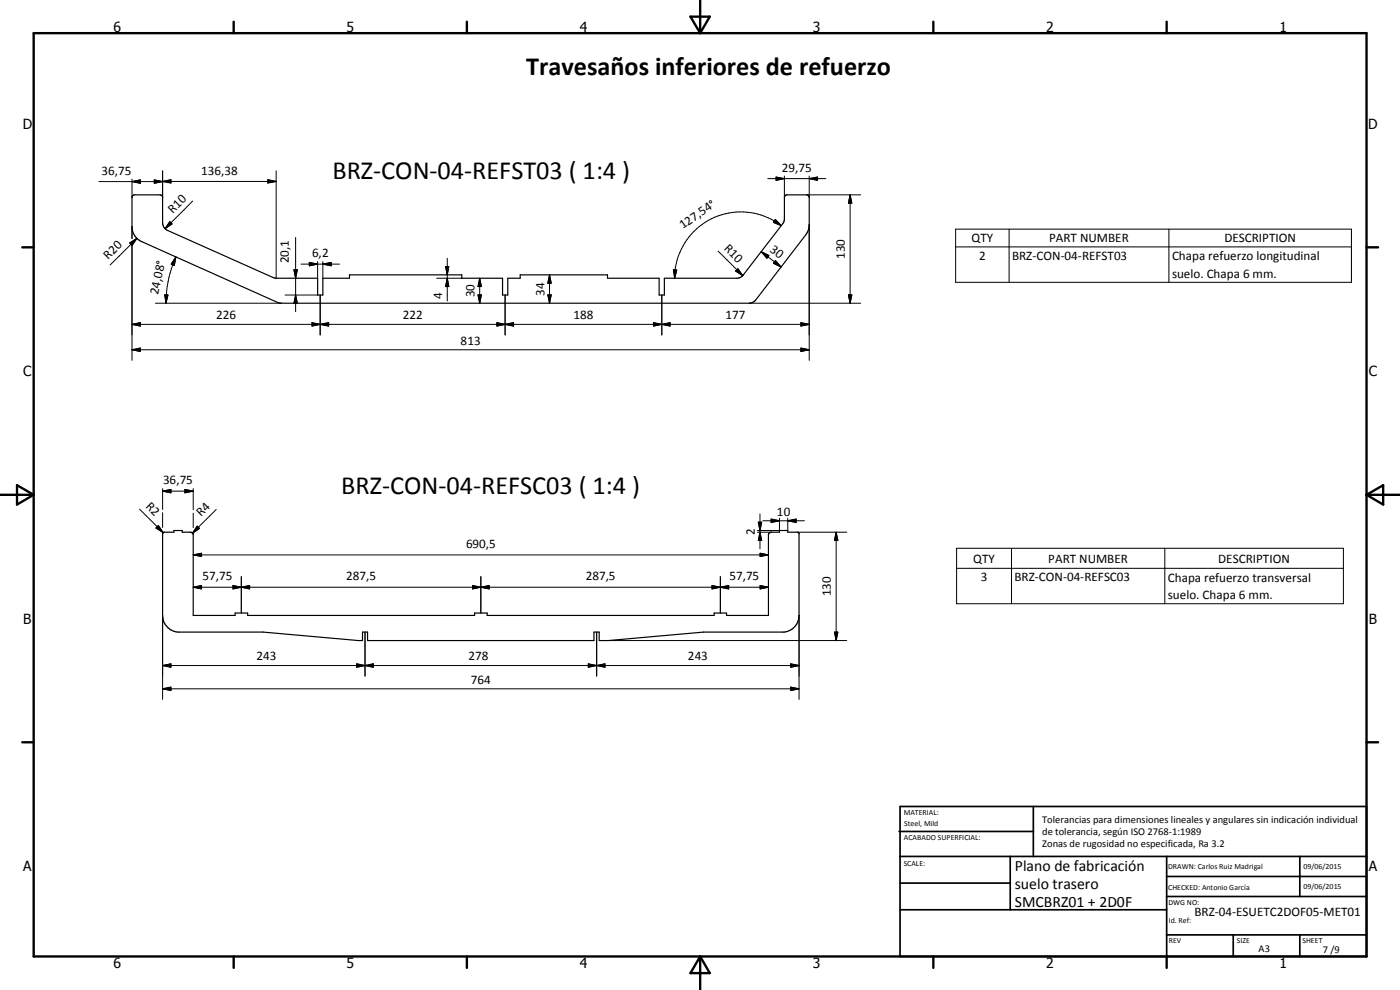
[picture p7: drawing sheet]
<svg xmlns="http://www.w3.org/2000/svg" width="420mm" height="297mm" viewBox="0 0 420 297" stroke-linecap="round" stroke-linejoin="round" font-family="sans-serif">
<path d="M39.8 58.7l.5-.2h7.7l.6 .2 .2 .4v7.7a2.43 2.43 0 0 0 1.5 2.3l31.9 14.3 13.1 .1v5h1.6v-5h8v-1h33.7v1h12.2v5h1.6v-5h3.7v-1h26.2v1h15.5v5h1.6v-5h21.7l1.1-.3 .6-.4 12.3-16 .3-.8v-6.8l.2-.5 .6-.2h5.9l.5 .2 .3 .4v8.3l-.3 1.6-.5 1-15.3 20-.9 .7-1.1 .3h-140.4l-1.1-.2-40.7-18.3a4.8 4.8 0 0 1-3-4.5v-8.8zM49 159.8l3.2-.1v-.5h2.5v.5h2.6l.7 .6v24.4h12.6v-.8h3.7v.8h68.1v-.8h3.8v.8h68.1v-.8h3.7v.8h12.6v-24.4l.7-.6h2.6v-.5h2.5v.5h3.1l.3 .3v24.7a5 5 0 0 1-4.5 5h-24.2l-28.5 2.5h-2.8v-2.5h-1.5v2.5h-68v-2.5h-1.5v2.5h-1.2l-28.6-2.5h-25.7a5 5 0 0 1-4.5-5v-24.5z" fill="none" stroke="#000" stroke-width=".35"/>
<g fill="none" stroke="#000" stroke-width=".71">
<path d="M10.1 9.9h400v277.1h-400zM70.1 6.5v3.4M140.1 6.5v3.4M207.2 5h5.8l-2.9 4.9zM210.1 0v9.9M280.1 6.5v3.4M350.1 6.5v3.4M6.7 74.2h3.4M410.1 74.2h3.5M.1 148.5h10M5.1 145.6l5 2.9-5 2.9zM410.1 148.5h10"/>
<path d="M410.1 148.5l5-2.9v5.8zM6.7 222.7h3.4M410.1 222.7h3.5M70.1 287v3.4M140.1 287v3.4M210.1 287v10M210.1 287l2.9 5h-5.8zM280.1 287v3.4M350.1 287v3.4"/>
</g>
<g fill="none" stroke="#000" stroke-width=".51">
<path d="M269.8 249.5h40.3M270.1 242h140v45h-140zM270.1 257h140M303.2 257v16M310.1 242v15M350.1 257v30M390.1 257v12M270.1 265h33.1M270.1 273h80M350.1 269h60M350.1 263h60M350.1 280.5h60"/>
<path d="M370.1 280.5v6.5M390.1 280.5v6.5"/>
</g>
<g fill="none" stroke="#000" stroke-width=".3">
<path d="M39.6 54.5l2.5-.5v1zM39.6 53.7v5.5M46.3 54l2.5 .5-2.5 .5zM48.8 54.4l2.5-.5v1zM48.8 51.3v7.9M80.4 53.9l2.5 .5-2.5 .5zM82.9 54.4l-53.2 .1M82.9 51.3v32.2M230.4 53.6h17.5M232.9 53.1l2.5 .5-2.5 .5zM235.4 52.8v6.4M242.1 58.5h16.2"/>
<path d="M242.9 53.6l2.5-.5v1zM242.9 52.8v6.4M255.1 58.5l.5 2.5h-1zM255.1 58.5v32.5M38.9 72.9l2.2-1.4-1.4 2.1zM39.6 68v3.5M39.6 73.4v34.7M41.1 71.5l-8 8M51 66.5l.6 .7-2.1 1.4zM51.3 66.8h.1M51.3 66.8l-1.8 1.8M52.8 77.1l-.5 2.5-.9-.4z"/>
<path d="M52.8 77.1a33.8 33.8 0 0 0-3 13.9M57.8 60.3l-6.5 6.5M88.7 71.2v22.3M90.3 79.2h11.6M92.8 78.7l2.5 .5-2.5 .6zM95.3 78.5v5M96.9 79.2l2.5-.5v1.1zM96.9 78.5v5M133.7 80h1l-.5 2.5zM134.2 77.5v12.8M215.5 75.4l7.4 7.3M228.5 75.5l2.2 1.2-.5 .8z"/>
<path d="M228.5 75.5l5.9 4.6M232.7 65.9l1.8 1.8-2.4-1zM232.7 78.2l1.7 1.9-2.3-1.1zM234.5 67.7a19.9 19.9 0 0 0-21-2.1 19.9 19.9 0 0 0-11 17.9M242.9 67.4v40.7M286.8 68.7h118.8v16h-118.8zM286.8 74.1h118.8M302.8 68.7v16M350.8 68.7v16M39.6 97.3l2.5-.5v1zM39.6 97.3h203.3M46.6 91h37.8"/>
<path d="M49.4 88.4l1 .1-.6 2.5zM85.5 88.5h9.8M88.2 80.9h1l-.5 2.6zM88.7 88.5l.5 2.5h-1zM93.6 96.8l2.5 .5-2.5 .5zM96.1 97.3l2.5-.5v1zM96.1 88.5v12M131.1 83.5h7.5M134.2 83.5l.5 2.5h-1zM143.5 88.5h1l-.5 2.5zM144 83.5l.5 2.5h-1zM144 83.5v7.5"/>
<path d="M149.1 96.8l2.5 .5-2.5 .5zM151.6 97.3l2.5-.5v1zM151.6 88.5v12M164.4 88.5h1l-.5 2.5zM164.9 82.5l.5 2.5h-1zM164.9 82.5v8.5M196.1 96.8l2.5 .5-2.5 .5zM196.1 96.8l5 1v-1l-5 1zM198.6 97.3l2.5-.5v1zM198.6 88.5v12M202.1 80.9l1 .1-.6 2.5zM220.8 81.3l.7-.7 1.4 2.1z"/>
<path d="M221.1 80.9h.1M224.8 91h33.5M240.4 96.8l2.5 .5-2.5 .5zM254.6 88.5h1l-.5 2.5zM39.6 104.9l2.5-.5v1.1zM39.6 104.9h203.3M240.4 104.4l2.5 .5-2.5 .6zM41.9 152.8l7.1 7M46.8 158.4l.7-.7 1.5 2.1zM47.5 157.7l1.5 2.1-2.2-1.4zM48.8 147.4l2.5-.5v1zM48.8 146.6v6.3"/>
<path d="M48.8 153.8v4.5M48.8 159.8v.4M48.8 147.4h9.2M55.5 146.9l2.5 .5-2.5 .5zM58 146.6v6.4M58 154v4.3M59.2 157.9l.7 .6-2.1 1.5zM64.9 152.9l-7.1 7.1M227.3 159.7h4.3M227.6 156.7h1l-.5 2.5zM228.1 159.7l.5 2.5h-1zM228.1 154.2v10.5"/>
<path d="M228.9 156.3h12.5M231.4 155.7l2.5 .6-2.5 .5zM233.9 155.5v3.7h-6.6M236.4 156.3l2.5-.6v1.1zM236.4 155.5v3.7M239.3 159.7h14.8M250.9 159.7l.5 2.5h-1zM250.9 159.7v32.5M58 166.5l2.5-.5v1zM58 176.2l2.5-.5v1zM58 160.1v.2M58 166.5h172.6"/>
<path d="M58 176.2h172.6M69.9 175.7l2.5 .5-2.5 .5zM69.9 175.7l5 1v-1l-5 1zM72.4 176.2l2.5-.5v1zM72.4 173v10.9M141.8 175.7l2.5 .5-2.5 .5zM141.8 175.7l5 1v-1l-5 1zM144.3 176.2l2.5-.5v1zM144.3 173v10.9M213.7 175.7l2.5 .5-2.5 .5zM213.7 175.7l5 1v-1l-5 1zM216.2 176.2l2.5-.5v1z"/>
<path d="M216.2 173v10.9M228.1 166l2.5 .5-2.5 .5zM228.1 175.7l2.5 .5-2.5 .5zM287.1 164.5h116.1v16.6h-116.1zM287.1 170.5h116.1M303.6 164.5v16.6M349.6 164.5v16.6M48.8 199.7l2.5-.5v1zM48.8 184.7v25.1M48.8 199.7h191M107 199.2l2.5 .5-2.5 .5zM107 199.2l5 1v-1l-5 1z"/>
<path d="M109.5 199.7l2.5-.5v1zM109.5 189.7v13.2M176.6 199.2l2.5 .5-2.5 .5zM176.6 199.2l5 1v-1l-5 1zM179.1 199.7l2.5-.5v1zM179.1 189.7v13.2M182.6 192.2h71.5M237.3 199.2l2.5 .5-2.5 .5zM239.8 184.7v25.1M250.4 189.7h1l-.5 2.5zM48.8 206.7l2.5-.5v1zM48.8 206.7h191"/>
<path d="M237.3 206.2l2.5 .5-2.5 .5z"/>
</g>
<g fill="#000">
<path d="M39.6 54.5l2.5-.5v1zM46.3 54l2.5 .5-2.5 .5zM48.8 54.4l2.5-.5v1zM80.4 53.9l2.5 .5-2.5 .5zM232.9 53.1l2.5 .5-2.5 .5zM242.9 53.6l2.5-.5v1zM38.9 72.9l2.2-1.4-1.4 2.1zM51 66.5l.6 .7-2.1 1.4zM52.8 77.1l-.5 2.5-.9-.4zM92.8 78.7l2.5 .5-2.5 .6zM96.9 79.2l2.5-.5v1.1zM133.7 80h1l-.5 2.5z"/>
<path d="M228.5 75.5l2.2 1.2-.5 .8zM232.7 65.9l1.8 1.8-2.4-1zM232.7 78.2l1.7 1.9-2.3-1.1zM255.1 58.5l.5 2.5h-1zM39.6 97.3l2.5-.5v1zM49.4 88.4l1 .1-.6 2.5zM88.2 80.9h1l-.5 2.6zM88.7 88.5l.5 2.5h-1zM93.6 96.8l2.5 .5-2.5 .5zM96.1 97.3l2.5-.5v1zM134.2 83.5l.5 2.5h-1zM143.5 88.5h1l-.5 2.5z"/>
<path d="M144 83.5l.5 2.5h-1zM149.1 96.8l2.5 .5-2.5 .5zM151.6 97.3l2.5-.5v1zM164.4 88.5h1l-.5 2.5zM164.9 82.5l.5 2.5h-1zM196.1 96.8l2.5 .5-2.5 .5zM198.6 97.3l2.5-.5v1zM202.1 80.9l1 .1-.6 2.5zM220.8 81.3l.7-.7 1.4 2.1zM240.4 96.8l2.5 .5-2.5 .5zM254.6 88.5h1l-.5 2.5zM39.6 104.9l2.5-.5v1.1z"/>
<path d="M240.4 104.4l2.5 .5-2.5 .6zM47.5 157.7l1.5 2.1-2.2-1.4zM48.8 147.4l2.5-.5v1zM55.5 146.9l2.5 .5-2.5 .5zM59.2 157.9l.7 .6-2.1 1.5zM227.6 156.7h1l-.5 2.5zM231.4 155.7l2.5 .6-2.5 .5zM236.4 156.3l2.5-.6v1.1zM58 166.5l2.5-.5v1zM58 176.2l2.5-.5v1zM69.9 175.7l2.5 .5-2.5 .5zM72.4 176.2l2.5-.5v1z"/>
<path d="M141.8 175.7l2.5 .5-2.5 .5zM144.3 176.2l2.5-.5v1zM213.7 175.7l2.5 .5-2.5 .5zM216.2 176.2l2.5-.5v1zM228.1 166l2.5 .5-2.5 .5zM228.1 175.7l2.5 .5-2.5 .5zM228.1 159.7l.5 2.5h-1zM250.9 159.7l.5 2.5h-1zM48.8 199.7l2.5-.5v1zM109.5 199.7l2.5-.5v1zM179.1 199.7l2.5-.5v1zM250.4 189.7h1l-.5 2.5z"/>
<path d="M48.8 206.7l2.5-.5v1zM107 199.2l2.5 .5-2.5 .5zM176.6 199.2l2.5 .5-2.5 .5zM237.3 206.2l2.5 .5-2.5 .5zM237.3 199.2l2.5 .5-2.5 .5z"/>
</g>
<g font-size="7.9">
<text x="157.9" y="22.5">Travesaños inferiores de refuerzo</text>
<text x="99.8" y="53.8">BRZ-CON-04-REFST03 ( 1:4 )</text>
<text x="102.4" y="148.3">BRZ-CON-04-REFSC03 ( 1:4 )</text>
</g>
<g font-size="4.7">
<text x="304.6" y="261.2">Plano de fabricación</text>
<text x="304.6" y="266.6">suelo trasero</text>
<text x="304.6" y="272">SMCBRZ01 + 2D0F</text>
</g>
<g font-size="4.2">
<text x="34" y="9.6">6</text>
<text x="104" y="9.6">5</text>
<text x="174" y="9.6">4</text>
<text x="244" y="9.6">3</text>
<text x="314" y="9.6">2</text>
<text x="384" y="9.6">1</text>
<text x="6.8" y="38.7">D</text>
<text x="410.6" y="38.7">D</text>
<text x="7" y="112.9">C</text>
<text x="410.8" y="112.9">C</text>
<text x="7" y="187.1">B</text>
<text x="410.8" y="187.1">B</text>
<text x="7" y="261.4">A</text>
<text x="410.8" y="261.4">A</text>
<text x="34" y="290.4">6</text>
<text x="104" y="290.4">5</text>
<text x="174" y="290.4">4</text>
<text x="244" y="290.4">3</text>
<text x="314" y="290.4">2</text>
<text x="384" y="290.4">1</text>
</g>
<g font-size="3.9">
<text x="30.5" y="52.5">36,75</text>
<text x="60.4" y="52.4">136,38</text>
<text x="234.6" y="51.6">29,75</text>
<text x="51.9" y="64.1" transform="rotate(-45 51.9 64.1)">R10</text>
<text x="204.9" y="68.8" transform="rotate(-34 204.9 68.8)">127,54°</text>
<text x="32.5" y="77.9" transform="rotate(-45 32.5 77.9)">R20</text>
<text x="93.7" y="77.2">6,2</text>
<text x="217.2" y="74.8" transform="rotate(45 217.2 74.8)">R10</text>
<text x="230.8" y="75.4" transform="rotate(37 230.8 75.4)">30</text>
<text x="253.6" y="77.8" transform="rotate(-90 253.6 77.8)">130</text>
<text x="291.6" y="72.7">QTY</text>
<text x="314.9" y="72.7">PART NUMBER</text>
<text x="367.4" y="72.7">DESCRIPTION</text>
<text x="86.7" y="79" transform="rotate(-90 86.7 79)">20,1</text>
<text x="293.8" y="78">2</text>
<text x="303.7" y="78">BRZ-CON-04-REFST03</text>
<text x="351.7" y="78.1">Chapa refuerzo longitudinal</text>
<text x="351.7" y="83.4">suelo. Chapa 6 mm.</text>
<text x="47.5" y="88.5" transform="rotate(-78 47.5 88.5)">24,08°</text>
<text x="132.7" y="89.6" transform="rotate(-90 132.7 89.6)">4</text>
<text x="142.4" y="89.2" transform="rotate(-90 142.4 89.2)">30</text>
<text x="163.4" y="88.7" transform="rotate(-90 163.4 88.7)">34</text>
<text x="64.9" y="95.8">226</text>
<text x="120.9" y="95.8">222</text>
<text x="172.2" y="95.8">188</text>
<text x="217.8" y="95.8">177</text>
<text x="138.2" y="103.4">813</text>
<text x="49" y="145.3">36,75</text>
<text x="43.5" y="152.2" transform="rotate(45 43.5 152.2)">R2</text>
<text x="60.4" y="155.2" transform="rotate(-45 60.4 155.2)">R4</text>
<text x="233.2" y="154.7">10</text>
<text x="226.6" y="160.4" transform="rotate(-90 226.6 160.4)">2</text>
<text x="139.9" y="164.4">690,5</text>
<text x="292.1" y="168.8">QTY</text>
<text x="314.6" y="168.8">PART NUMBER</text>
<text x="365.6" y="168.8">DESCRIPTION</text>
<text x="60.8" y="174.1">57,75</text>
<text x="103.9" y="174.1">287,5</text>
<text x="175.8" y="174.1">287,5</text>
<text x="218.9" y="174.1">57,75</text>
<text x="249.4" y="178.9" transform="rotate(-90 249.4 178.9)">130</text>
<text x="294.3" y="174.5">3</text>
<text x="304.4" y="174.5">BRZ-CON-04-REFSC03</text>
<text x="350.5" y="174.5">Chapa refuerzo transversal</text>
<text x="350.5" y="179.8">suelo. Chapa 6 mm.</text>
<text x="77" y="198.1">243</text>
<text x="140.6" y="198.1">278</text>
<text x="206.4" y="198.1">243</text>
<text x="141.3" y="205.1">764</text>
<text x="358.5" y="275">BRZ-04-ESUETC2DOF05-MET01</text>
</g>
<g font-size="3.1">
<text x="312.7" y="246.8">Tolerancias para dimensiones lineales y angulares sin indicación individual</text>
<text x="312.7" y="250.4">de tolerancia, según ISO 2768-1:1989</text>
<text x="312.7" y="254">Zonas de rugosidad no especificada, Ra 3.2</text>
<text x="377.7" y="285.6">A3</text>
<text x="397" y="285.9">7 /9</text>
</g>
<g font-size="2.4">
<text x="271.2" y="244.4">MATERIAL:</text>
<text x="271.3" y="252">ACABADO SUPERFICIAL:</text>
<text x="271.4" y="247.9">Steel, Mild</text>
<text x="271.2" y="259.7">SCALE:</text>
<text x="350.6" y="260.8">DRAWN: Carlos Ruiz Madrigal</text>
<text x="391.2" y="260.6">09/06/2015</text>
<text x="350.6" y="267.1">CHECKED: Antonio García</text>
<text x="391.2" y="266.7">09/06/2015</text>
<text x="350.6" y="271.4">DWG NO:</text>
<text x="350.8" y="276.9">Id. Ref:</text>
<text x="350.8" y="282.8">REV</text>
<text x="371.2" y="282.9">SIZE</text>
<text x="390.9" y="282.9">SHEET</text>
</g>
</svg>
